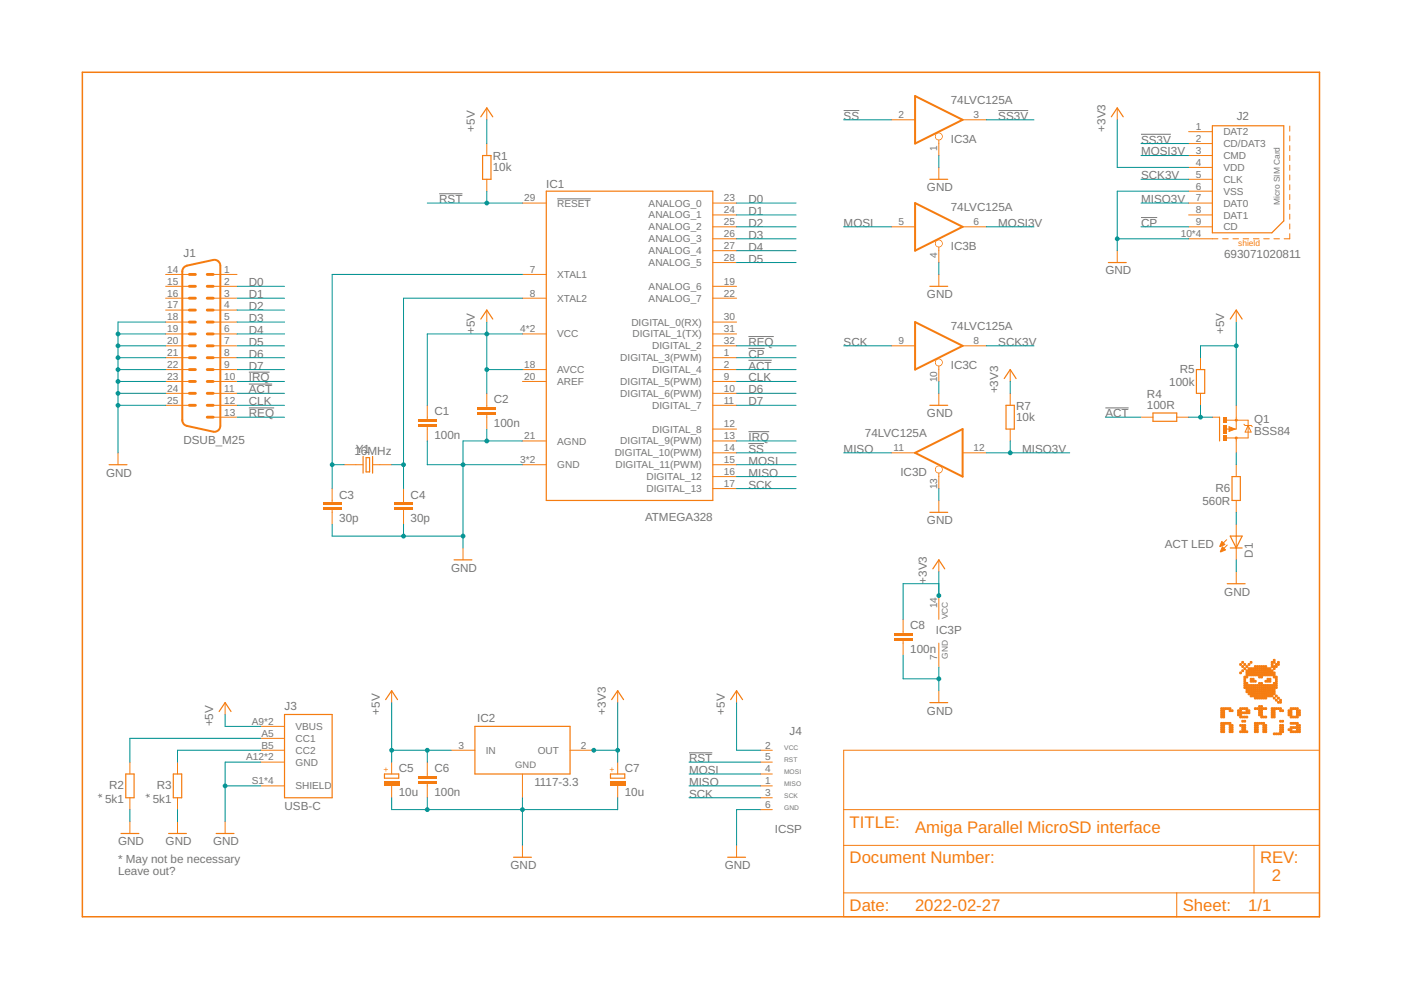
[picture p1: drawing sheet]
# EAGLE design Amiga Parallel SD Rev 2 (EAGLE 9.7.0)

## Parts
C1  100n  C-EUC0805  [C0805]
C2  100n  C-EUC0805  [C0805]
C3  30p  C-EUC0805  [C0805]
C4  30p  C-EUC0805  [C0805]
C5  10u  CAPACITOR_POL_TANT_0805  [TANTALUM_0805]
C6  100n  C-EUC0805  [C0805]
C7  10u  CAPACITOR_POL_TANT_0805  [TANTALUM_0805]
C8  100n  C-EUC0805  [C0805]
D1  LED_3MM_GREEN  [LED3MM_GREEN]
IC1  ATMEGA328  ARDUINO_168_328_TQFP  [TQFP-32]
IC2  1117-3.3  NCP1117ST33T3G  [SOT-223]
IC3  74LVC125A  74HC125D  [SO14]
J1  DSUB_M25  [DSUB_M25D]
J2  693071020811  [693071020811]
J3  USB-C  [MOLEX_2171750001]
J4  ICSP  ICSP_CONNECTOR_6_ALT  [HEADER_2X3_ALT]
Q1  BSS84  PMOSFET_SOT23  [SOT23]
R1  10k  R-EU_R0805  [R0805]
R2  5k1  R-EU_R0805  [R0805]
R3  5k1  R-EU_R0805  [R0805]
R4  100R  R-EU_R0805  [R0805]
R5  100k  R-EU_R0805  [R0805]
R6  560R  R-EU_R0805  [R0805]
R7  10k  R-EU_R0805  [R0805]
Y1  16MHz  CRYSTAL  [CRYSTAL_SMD-2_7X4X2.3]

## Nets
!ACT: IC1.2(DIGITAL_4) J1.11 R4.2
!CP: IC1.1(DIGITAL_3(PWM)) J2.9(CD)
!IRQ: IC1.13(DIGITAL_9(PWM)) J1.10
!REQ: IC1.32(DIGITAL_2) J1.13
!RST: IC1.29(!RESET) J4.5(RST) R1.2
!SS: IC1.14(DIGITAL_10(PWM)) IC3.2(A:I)
!SS3V: IC3.3(A:O) J2.2(CD/DAT3)
+3V3: C7.+ C8.1 IC2.2(OUT) IC2.4 IC3.14(P:VCC) J2.4(VDD) R7.1
+5V: C1.1 C2.1 C5.+ C6.1 IC1.4(VCC) IC1.6(VCC) IC1.18(AVCC) IC2.3(IN) J3.A9(VBUS) J3.B9(VBUS) J4.2(VCC) Q1.2(S) R1.1 R5.2
A5: J3.A5(CC1) R2.2
B5: J3.B5(CC2) R3.2
CLK: IC1.9(DIGITAL_5(PWM)) J1.12
D0: IC1.23(ANALOG_0) J1.2
D1: IC1.24(ANALOG_1) J1.3
D2: IC1.25(ANALOG_2) J1.4
D3: IC1.26(ANALOG_3) J1.5
D4: IC1.27(ANALOG_4) J1.6
D5: IC1.28(ANALOG_5) J1.7
D6: IC1.10(DIGITAL_6(PWM)) J1.8
D7: IC1.11(DIGITAL_7) J1.9
GND: C1.2 C2.2 C3.2 C4.2 C5.- C6.2 C7.- C8.2 D1.K(C) IC1.3(GND) IC1.5(GND) IC1.21(AGND) IC2.1(ADJ/GND) IC3.1(A:OE) IC3.4(B:OE) IC3.7(P:GND) IC3.10(C:OE) IC3.13(D:OE) J1.18 J1.19 J1.20 J1.21 J1.22 J1.23 J1.24 J1.25 J2.6(VSS) J2.10(SHIELD) J2.11(SHIELD) J2.12(SHIELD) J2.13(SHIELD) J3.A12(GND) J3.B12(GND) J3.S1(SHIELD) J3.S2(SHIELD) J3.S3(SHIELD) J3.S4(SHIELD) J4.6(GND) R2.1 R3.1
MISO: IC1.16(DIGITAL_12) IC3.11(D:O) J4.1(MISO)
MISO3V: IC3.12(D:I) J2.7(DAT0) R7.2
MOSI: IC1.15(DIGITAL_11(PWM)) IC3.5(B:I) J4.4(MOSI)
MOSI3V: IC3.6(B:O) J2.3(CMD)
N$1: Q1.3(D) R6.2
N$4: Q1.1(G) R4.1 R5.1
N$5: D1.A R6.1
N$16: C4.1 IC1.8(XTAL2) Y1.1
N$17: C3.1 IC1.7(XTAL1) Y1.2
SCK: IC1.17(DIGITAL_13) IC3.9(C:I) J4.3(SCK)
SCK3V: IC3.8(C:O) J2.5(CLK)
Unconnected: IC1.12(DIGITAL_8) IC1.19(ANALOG_6) IC1.20(AREF) IC1.22(ANALOG_7) IC1.30(DIGITAL_0(RX)) IC1.31(DIGITAL_1(TX)) J1.1 J1.14 J1.15 J1.16 J1.17 J2.1(DAT2) J2.8(DAT1)

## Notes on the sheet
- ACT LED
- * | *
- Amiga Parallel MicroSD interface
- * May not be necessary
  Leave out?
- 2
- 2022-02-27

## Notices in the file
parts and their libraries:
Wurth_Connectors_WR-CRD: Copyright: Würth Elektronik
